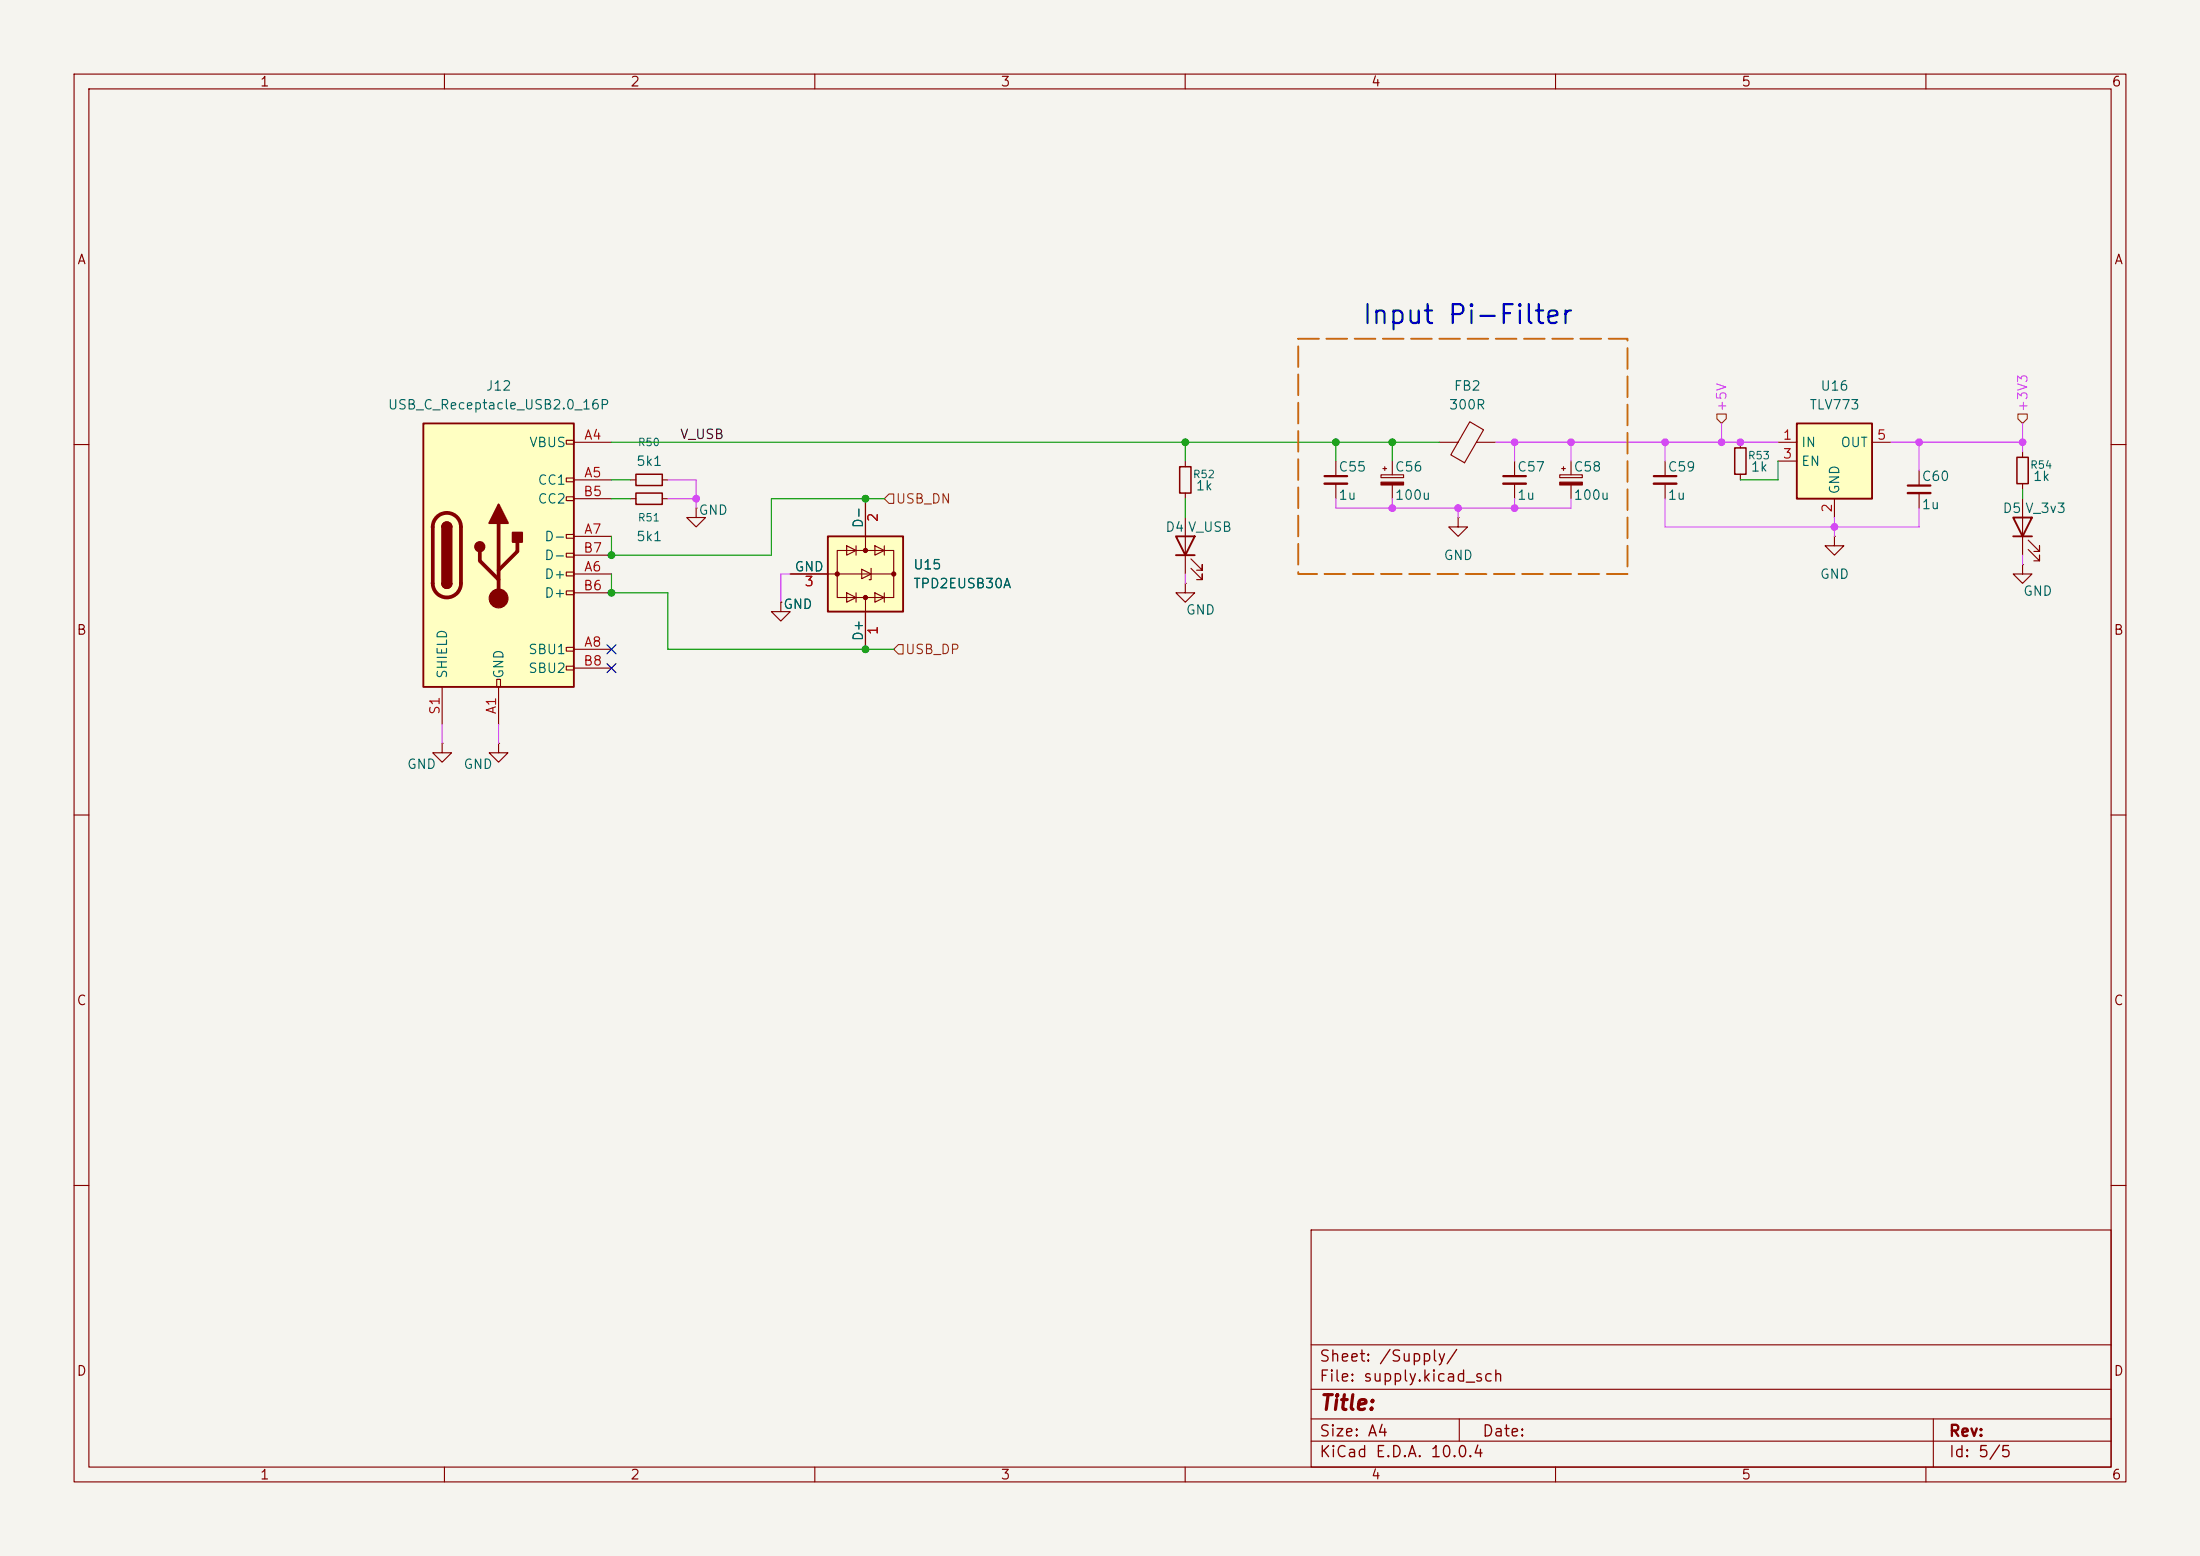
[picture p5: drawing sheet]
<svg xmlns="http://www.w3.org/2000/svg" width="297mm" height="210mm" viewBox="0 0 297 210" stroke-linecap="round" stroke-linejoin="round" font-family="sans-serif">
<path d="M0 0h297v210h-297z" fill="#f5f4ef" stroke="#f5f4ef" stroke-width=".14"/>
<g fill="none" stroke="#840000" stroke-width=".15">
<path d="M10 10h277v190h-277zM12 12h273v186h-273zM60 10v2M110 10v2M160 10v2M210 10v2M260 10v2M194.3 59.7h2.5M198.4 56.9l1.9 1.1-2.6 4.5-1.8-1.1zM199.3 59.7h2.6M10 60h2M160 78.7v1.3h1.3l-1.3 1.3-1.3-1.3h1.3"/>
<path d="M160 78.7h.1M160 62.2v.8M160 66.5v.8M160 69.9v7.6M160.8 76.7l1.5 1.5v-.7v.7h-.8M160.8 75.4l1.5 1.6v-.8v.8h-.8M180.3 62.2v2.1M180.3 65.3v2M186.4 64.1h3.1v.4h-3.1zM186.7 63.2h.5M186.9 63v.5M188 62.2v1.9"/>
<path d="M188 65.5v1.8M196.8 69.9v1.2h1.3l-1.3 1.3-1.2-1.3h1.2M196.8 69.9h.1M204.5 62.2v2.1M204.5 65.3v2M210.6 64.1h3v.4h-3zM210.8 63.2h.5M211.1 63v.5M212.1 62.2v1.9M212.1 65.5v1.8M273 76.2v1.3h1.3l-1.3 1.2-1.2-1.2h1.2M273 76.2h.1"/>
<path d="M273 61v.7M273 65.3v.7M273 67.3v7.6M273.8 74.2l1.5 1.5v-.8v.8h-.7M273.8 72.9l1.5 1.5v-.7v.7h-.7M285 60h2M105.4 81.3v1.3h1.3l-1.3 1.2-1.3-1.2h1.3M105.4 81.3h.1M10 110h2M59.7 100.3v1.3h1.3l-1.3 1.3-1.3-1.3h1.3M59.7 100.3h.1M285 110h2"/>
<path d="M10 160h2M177 166h108v32h-108zM285 160h2M60 198v2M110 198v2M160 198v2M177 194.5h108M177 191.5h108M177 187.5h108M177 181.5h108M197 191.5v3M210 198v2"/>
<path d="M260 198v2M261 191.5v6.5"/>
</g>
<path d="M158.7 72.4h2.6l-1.3 2.5zM158.7 74.9h2.6M271.8 69.9h2.5l-1.3 2.5zM271.8 72.4h2.5" fill="none" stroke="#840000" stroke-width=".25"/>
<path d="M159.3 63h1.5v3.5h-1.5zM272.3 61.7h1.5v3.6h-1.5z" fill="none" stroke="#840000" stroke-width=".2"/>
<path d="M178.8 64.3h3.1M202.9 64.3h3.1" fill="none" stroke="#840000" stroke-width=".3"/>
<path d="M178.8 65.3h3.1M202.9 65.3h3.1" fill="none" stroke="#840000" stroke-width=".33"/>
<g fill="#840000" stroke="#840000" stroke-width=".15">
<path d="M210.6 65.1h3v.4h-3z"/>
<path d="M186.4 65.1h3.1v.4h-3.1z"/>
</g>
<path d="M57.1 57.2h20.4v35.5h-20.4z" fill="#ffffc2"/>
<g fill="none" stroke="#840000" stroke-width=".15">
<path d="M76.5 59.4h1v.5h-1zM77.5 59.7h5M76.5 64.5h1v.5h-1zM76.5 67.1h1v.5h-1zM76.5 72.1h1v.5h-1zM76.5 74.7h1v.5h-1zM76.5 77.2h1v.5h-1zM76.5 79.8h1v.5h-1zM77.5 64.8h5M77.5 77.5h5M77.5 72.4h5M77.5 67.3h5"/>
<path d="M77.5 74.9h5M85.1 64.8h.8M85.1 67.3h.8M89.4 64.8h.8M89.4 67.3h.8M94 68.6v1.3h1.2l-1.2 1.2-1.3-1.2h1.3M94 68.6h.1M59.7 92.7v5.1M67.1 91.7h.5v1h-.5zM67.3 92.7v5.1M76.5 87.4h1v.5h-1zM76.5 89.9h1v.5h-1z"/>
<path d="M77.5 87.6h5M77.5 80h5M77.5 90.2h5M67.3 100.3v1.3h1.3l-1.3 1.3-1.3-1.3h1.3M67.3 100.3h.1"/>
</g>
<path d="M57.1 57.2h20.4v35.5h-20.4zM59.7 71.1a.64 .64 0 0 1 .6-.6 .64 .64 0 0 1 .7 .6M59.7 78.7a.64 .64 0 0 0 .6 .7 .64 .64 0 0 0 .7-.7" fill="none" stroke="#840000" stroke-width=".25"/>
<path d="M59 69.8a1.9 1.9 0 0 1 2-.4 1.9 1.9 0 0 1 1.2 1.7v7.6a1.91 1.91 0 0 1-1.9 1.9 1.91 1.91 0 0 1-1.9-1.9v-7.6a1.9 1.9 0 0 1 .6-1.3zM64.8 74.4v1.3l2.5 2.5M67.3 70.6v10.2M69.8 73.2v1.2l-2.5 2.6" fill="none" stroke="#840000" stroke-width=".51"/>
<g fill="#840000" stroke="#840000" stroke-width=".25">
<path d="M59.7 71.1h1.3v7.6h-1.3z"/>
<path d="M59.9 70.7a.64 .64 0 0 1 .7-.2 .64 .64 0 0 1 .4 .6h-1.3z"/>
<path d="M59.7 78.7h1.3a.64 .64 0 0 1-.7 .7 .64 .64 0 0 1-.6-.7z"/>
<path d="M67.3 68.1l1.3 2.5h-2.6z"/>
<path d="M69.2 71.9h1.3v1.3h-1.3z"/>
<circle cx="64.8" cy="73.8" r=".63"/>
</g>
<circle cx="67.3" cy="80.8" r="1.27" fill="#840000" stroke="#840000" stroke-width=".15"/>
<path d="M85.9 64h3.5v1.5h-3.5zM85.9 66.5h3.5v1.6h-3.5z" fill="none" stroke="#840000" stroke-width=".2"/>
<path d="M111.8 72.4h10.1v10.2h-10.1z" fill="#ffffc2"/>
<path d="M111.8 72.4h10.1v10.2h-10.1z" fill="none" stroke="#840000" stroke-width=".25"/>
<g fill="none" stroke="#840000" stroke-width=".15">
<path d="M106.7 77.5h13.9M113 74.3h7.6v6.3h-7.6zM114.3 73.7l1.3 .6-1.3 .6zM115.6 73.7v1.2M116.3 76.8l1.3 .7-1.3 .6zM116.8 67.3v7M117.6 76.7v1.5h-.3M118.1 73.7l1.3 .6-1.3 .6zM119.4 73.7v1.2M114.3 80l1.3 .6-1.3 .7zM115.6 80v1.3M116.8 80.6v7"/>
<path d="M118.1 80l1.3 .6-1.3 .7zM119.4 80v1.3"/>
</g>
<g fill="#840000" stroke="#840000" stroke-width=".15">
<circle cx="116.8" cy="80.6" r=".28"/>
<circle cx="120.6" cy="77.5" r=".28"/>
<circle cx="113" cy="77.5" r=".28"/>
<circle cx="116.8" cy="74.3" r=".28"/>
</g>
<path d="M242.6 57.2h10.1v10.1h-10.1z" fill="#ffffc2"/>
<path d="M242.6 57.2h10.1v10.1h-10.1z" fill="none" stroke="#840000" stroke-width=".25"/>
<g fill="none" stroke="#840000" stroke-width=".15">
<path d="M234.9 59.7v.8M240 59.7h2.6M252.7 59.7h2.6M106.7 77.5h5.1M116.8 67.3v5.1M224.8 62.2v2.1M224.8 65.3v2M234.9 64v.8M240 62.2h2.6M247.6 72.4v1.3h1.3l-1.3 1.2-1.2-1.2h1.2M247.6 72.4h.1M247.6 67.3v2.6"/>
<path d="M259.1 63.5v2M259.1 66.5v2.1M105.4 81.3h.1M116.8 82.6v5"/>
</g>
<path d="M234.2 60.5h1.5v3.5h-1.5z" fill="none" stroke="#840000" stroke-width=".2"/>
<path d="M223.3 64.3h3M257.6 65.5h3" fill="none" stroke="#840000" stroke-width=".3"/>
<path d="M223.3 65.3h3M257.6 66.5h3" fill="none" stroke="#840000" stroke-width=".33"/>
<path d="M231.8 55.9h1.2v.6l-.6 .7-.6-.7zM272.4 55.9h1.3v.6l-.7 .7-.6-.7zM120 66.7h.6v1.2h-.6l-.6-.6zM121.3 87h.6v1.3h-.6l-.7-.7z" fill="none" stroke="#725600" stroke-width=".15"/>
<g fill="none" stroke="#d748ff" stroke-width=".15">
<path d="M201.9 59.7h38.1M204.5 59.7v2.5M212.1 59.7v2.5M224.8 59.7v2.5M232.4 57.2v2.5M255.3 59.7h17.7M259.1 59.7v3.8M273 57.2v3.8M90.2 64.8h3.8v3.8M90.2 67.3h3.8M106.7 77.5h-1.3v3.8M160 77.5v1.2"/>
<path d="M180.3 67.3v1.3h31.8v-1.3M188 67.3v1.3M196.8 68.6v1.3M204.5 67.3v1.3M224.8 67.3v3.8h34.3v-2.5M247.6 69.9v2.5M273 74.9v1.3M59.7 97.8v2.5M67.3 97.8v2.5"/>
</g>
<path d="M82.5 59.7h111.8M160 59.7v2.5M180.3 59.7v2.5M188 59.7v2.5M82.5 77.5v2.5h7.7v7.6h30.4M82.5 64.8h2.6M82.5 67.3h2.6M119.4 67.3h-15.3v7.6h-21.6v-2.5M160 67.3v2.6M240 62.2v2.6h-5.1M273 66v1.3" fill="none" stroke="#009600" stroke-width=".15"/>
<path d="M81.9 89.6l1.3 1.2M81.9 87l1.3 1.2M83.2 89.6l-1.3 1.2M83.2 87l-1.3 1.2" fill="none" stroke="#000084" stroke-width=".15"/>
<path d="M175.3 45.7h44.4v31.8h-44.4z" fill="none" stroke="#c60" stroke-width=".25" stroke-dasharray="2.8 1"/>
<g fill="#d748ff" stroke="#d748ff" stroke-width=".14">
<circle cx="247.6" cy="71.1" r=".46"/>
<circle cx="224.8" cy="59.7" r=".46"/>
<circle cx="273" cy="59.7" r=".46"/>
<circle cx="259.1" cy="59.7" r=".46"/>
<circle cx="234.9" cy="59.7" r=".46"/>
<circle cx="232.4" cy="59.7" r=".46"/>
<circle cx="212.1" cy="59.7" r=".46"/>
<circle cx="204.5" cy="68.6" r=".46"/>
<circle cx="196.8" cy="68.6" r=".46"/>
<circle cx="188" cy="68.6" r=".46"/>
<circle cx="204.5" cy="59.7" r=".46"/>
<circle cx="94" cy="67.3" r=".46"/>
</g>
<g fill="#009600" stroke="#009600" stroke-width=".14">
<circle cx="188" cy="59.7" r=".46"/>
<circle cx="180.3" cy="59.7" r=".46"/>
<circle cx="160" cy="59.7" r=".46"/>
<circle cx="82.5" cy="80" r=".46"/>
<circle cx="82.5" cy="74.9" r=".46"/>
<circle cx="116.8" cy="87.6" r=".46"/>
<circle cx="116.8" cy="67.3" r=".46"/>
</g>
<text font-size="2.5" fill="#0000c2" x="183.8" y="44.4">Input Pi-Filter</text>
<text font-size="2" fill="#840000" x="178" y="190.8">Title:</text>
<g font-size="1.5" fill="#840000">
<text x="178" y="184.2">Sheet: /Supply/</text>
<text x="178" y="186.9">File: supply.kicad_sch</text>
<text x="178" y="197.1">KiCad E.D.A. 10.0.4</text>
<text x="178" y="194.3">Size: A4</text>
<text x="200" y="194.3">Date:</text>
<text x="263" y="194.3">Rev:</text>
<text x="263" y="197.1">Id: 5/5</text>
</g>
<g font-size="1.3" fill="#840000">
<text x="35" y="12">1</text>
<text x="85" y="12">2</text>
<text x="135" y="12">3</text>
<text x="185" y="12">4</text>
<text x="235" y="12">5</text>
<text x="285" y="12">6</text>
<text x="10.3" y="36">A</text>
<text x="285.3" y="36">A</text>
<text x="10.3" y="86">B</text>
<text x="285.3" y="86">B</text>
<text x="10.3" y="136">C</text>
<text x="285.3" y="136">C</text>
<text x="10.3" y="186">D</text>
<text x="285.3" y="186">D</text>
<text x="35" y="200">1</text>
<text x="85" y="200">2</text>
<text x="135" y="200">3</text>
<text x="185" y="200">4</text>
<text x="235" y="200">5</text>
<text x="285" y="200">6</text>
</g>
<g font-size="1.3" fill="#006464">
<text x="65.5" y="53">J12</text>
<text x="196.2" y="53">FB2</text>
<text x="245.7" y="53">U16</text>
<text x="52.3" y="55.6">USB_C_Receptacle_USB2.0_16P</text>
<text x="195.5" y="55.6">300R</text>
<text x="244.2" y="55.6">TLV773</text>
<text x="71.4" y="60.7">VBUS</text>
<text x="72.5" y="65.7">CC1</text>
<text x="85.8" y="63.2">5k1</text>
<text x="180.6" y="64">C55</text>
<text x="188.2" y="64">C56</text>
<text x="204.7" y="64">C57</text>
<text x="212.4" y="64">C58</text>
<text x="225.1" y="64">C59</text>
<text x="236.3" y="64">1k</text>
<text x="243.1" y="60.7">IN</text>
<text x="243.1" y="63.2">EN</text>
<text x="248.4" y="60.7">OUT</text>
<text x="259.3" y="65.2">C60</text>
<text x="274.4" y="65.2">1k</text>
<text x="72.5" y="68.3">CC2</text>
<text x="94.2" y="69.8">GND</text>
<text x="116.8" y="71.4" transform="rotate(-90 116.8 71.4)">D-</text>
<text x="161.3" y="66.5">1k</text>
<text x="180.6" y="67.8">1u</text>
<text x="188.2" y="67.8">100u</text>
<text x="204.7" y="67.8">1u</text>
<text x="212.4" y="67.8">100u</text>
<text x="225.1" y="67.8">1u</text>
<text x="248.6" y="66.8" transform="rotate(-90 248.6 66.8)">GND</text>
<text x="259.3" y="69">1u</text>
<text x="270.3" y="69.6">D5</text>
<text x="273.3" y="69.6">V_3v3</text>
<text x="73.4" y="73.4">D-</text>
<text x="73.4" y="75.9">D-</text>
<text x="85.8" y="73.4">5k1</text>
<text x="107.2" y="77.4">GND</text>
<text x="123.2" y="77.2">U15</text>
<text x="157.2" y="72.1">D4</text>
<text x="160.3" y="72.1">V_USB</text>
<text x="194.8" y="75.9">GND</text>
<text x="73.4" y="78.4">D+</text>
<text x="73.4" y="81">D+</text>
<text x="105.7" y="82.5">GND</text>
<text x="123.2" y="79.7">TPD2EUSB30A</text>
<text x="160" y="83.3">GND</text>
<text x="245.6" y="78.4">GND</text>
<text x="273" y="80.7">GND</text>
<text x="71.2" y="88.6">SBU1</text>
<text x="116.8" y="86.6" transform="rotate(-90 116.8 86.6)">D+</text>
<text x="60.7" y="91.7" transform="rotate(-90 60.7 91.7)">SHIELD</text>
<text x="68.3" y="91.7" transform="rotate(-90 68.3 91.7)">GND</text>
<text x="71.2" y="91.1">SBU2</text>
<text x="54.9" y="104.1">GND</text>
<text x="62.5" y="104.1">GND</text>
</g>
<g font-size="1.3" fill="#a90000">
<text x="78.8" y="59.7">A4</text>
<text x="240.6" y="59.7">1</text>
<text x="253.3" y="59.7">5</text>
<text x="78.8" y="64.7">A5</text>
<text x="240.6" y="62.2">3</text>
<text x="78.7" y="67.3">B5</text>
<text x="118.8" y="70.6" transform="rotate(-90 118.8 70.6)">2</text>
<text x="247.6" y="69.3" transform="rotate(-90 247.6 69.3)">2</text>
<text x="78.7" y="74.9">B7</text>
<text x="78.8" y="77.4">A6</text>
<text x="78.8" y="72.4">A7</text>
<text x="78.7" y="80">B6</text>
<text x="108.5" y="79.4">3</text>
<text x="78.8" y="87.6">A8</text>
<text x="118.8" y="85.8" transform="rotate(-90 118.8 85.8)">1</text>
<text x="78.7" y="90.1">B8</text>
<text x="59.7" y="96.6" transform="rotate(-90 59.7 96.6)">S1</text>
<text x="67.3" y="96.5" transform="rotate(-90 67.3 96.5)">A1</text>
</g>
<text font-size="1.3" fill="#0f0f0f" x="91.7" y="59.6">V_USB</text>
<g font-size="1.3" fill="#d748ff">
<text x="233.4" y="55.7" transform="rotate(-90 233.4 55.7)">+5V</text>
<text x="274" y="55.7" transform="rotate(-90 274 55.7)">+3V3</text>
</g>
<g font-size="1.3" fill="#725600">
<text x="120.8" y="68.3">USB_DN</text>
<text x="122.1" y="88.6">USB_DP</text>
</g>
<g font-size="1" fill="#006464">
<text x="86" y="60.5">R50</text>
<text x="161" y="64.8">R52</text>
<text x="235.9" y="62.2">R53</text>
<text x="274" y="63.5">R54</text>
<text x="86" y="70.6">R51</text>
</g>
</svg>
